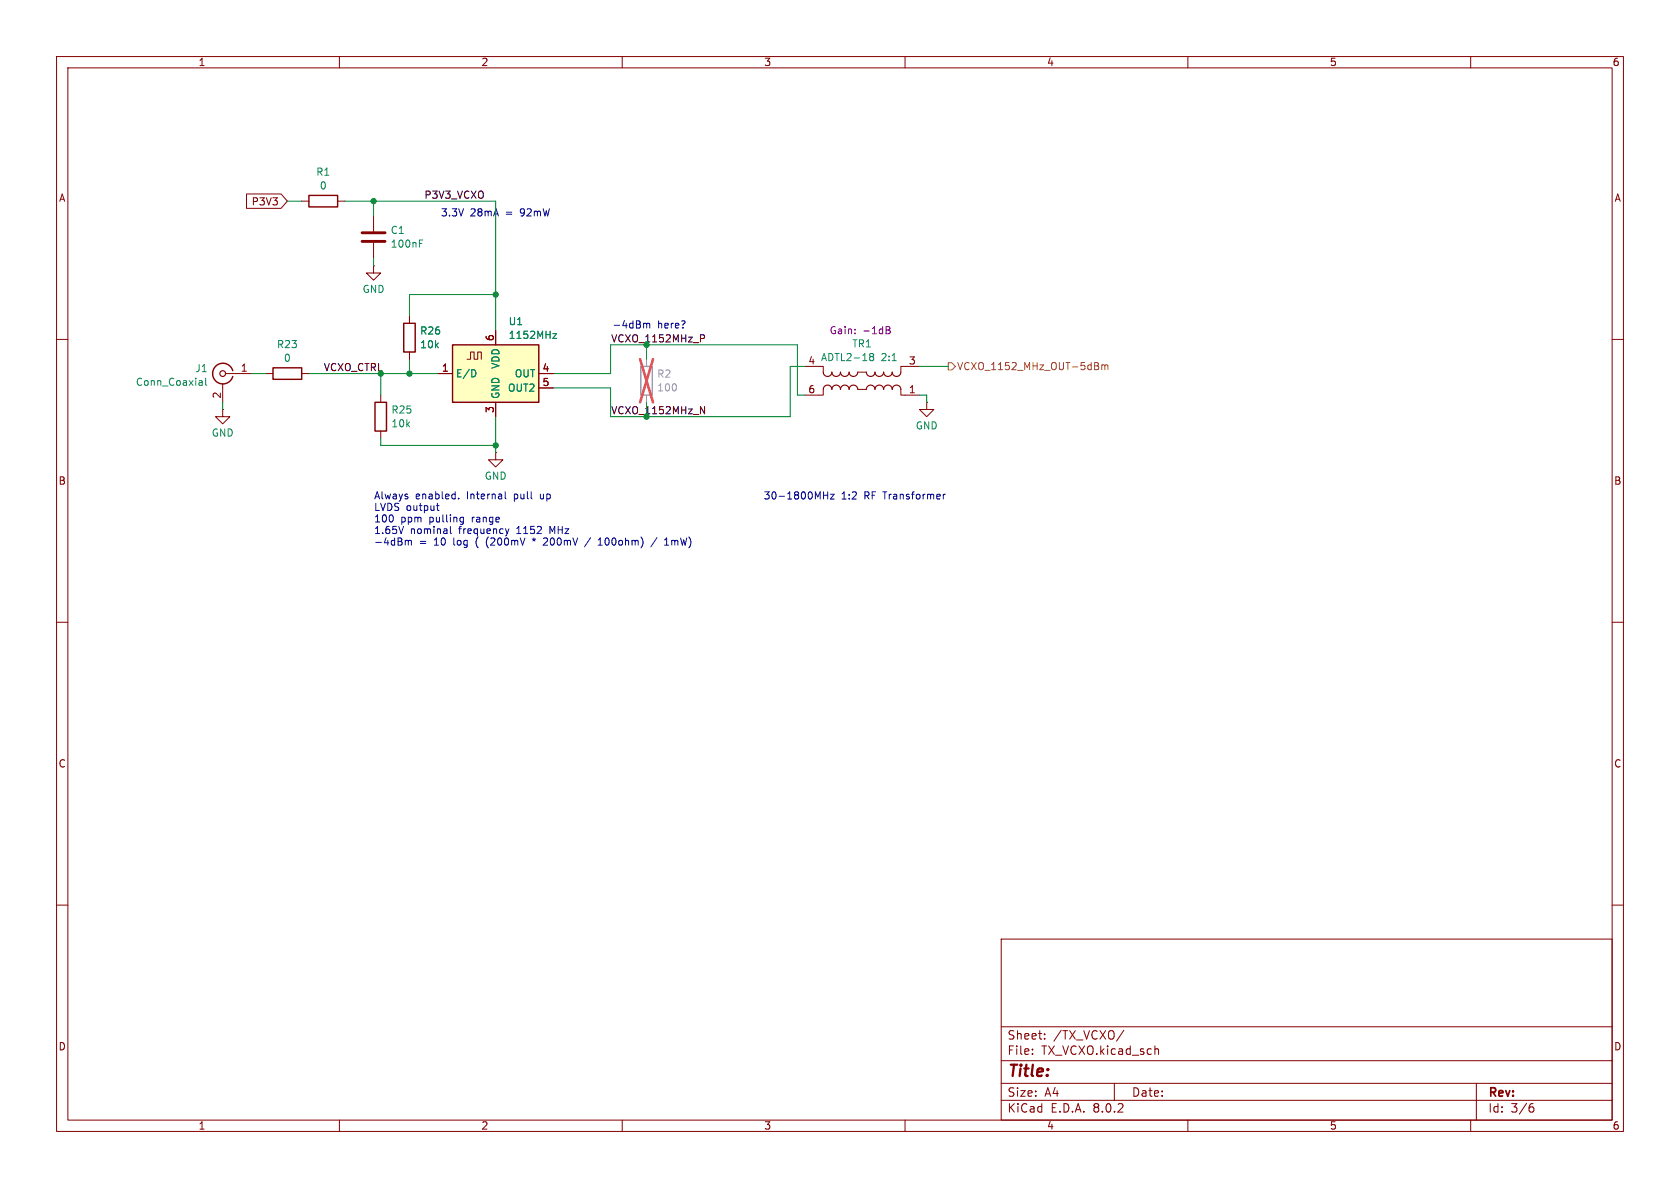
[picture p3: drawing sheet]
<svg xmlns="http://www.w3.org/2000/svg" width="297mm" height="210mm" viewBox="0 0 297 210" stroke-linecap="round" stroke-linejoin="round" font-family="sans-serif">
<g fill="none" stroke="#840000" stroke-width=".18">
<path d="M10 10h277v190h-277zM12 12h273v186h-273zM60 10v2M110 10v2M160 10v2M210 10v2M260 10v2M10 60h2M285 60h2M10 110h2M285 110h2M10 160h2"/>
<path d="M285 160h2M177 166h108v32h-108zM60 198v2M110 198v2M160 198v2M177 194.5h108M177 191.5h108M177 187.5h108M177 181.5h108M182.5 186.3v.1M182.5 185.5v.1M184.7 183.6v.1"/>
<path d="M184.7 182.8v.1M197 191.5v3M198.7 182.1l-1.3 2M204.2 185.5h.5l.1 .9M210 198v2M260 198v2M261 191.5v6.5M270.6 195.7h.3l.3 .3-.1 .5-.5 .1M271 195.1l-.4 .1"/>
</g>
<path d="M80 61h15.2v10.1h-15.2z" fill="#ffffc2"/>
<path d="M54.6 34.5h5.1v2.1h-5.1zM71.4 57.2h2v5h-2zM41.1 65.5a1.81 1.81 0 0 0-2.7-.9 1.81 1.81 0 0 0 0 2.9 1.81 1.81 0 0 0 2.7-1M48.3 65h5v2.1h-5zM66.3 71.1h2v5.1h-2zM80 61h15.2v10.1h-15.2z" fill="none" stroke="#840000" stroke-width=".25"/>
<g fill="none" stroke="#840000" stroke-width=".18">
<path d="M43.6 34.3h6.1l1.1 1.3-1.1 1.2h-6.1zM53.3 35.6h1.3M59.7 35.6h1.3M66 38.1v2.8M66 47v1.3h1.3l-1.3 1.2-1.2-1.2h1.2M66 47h.1M66 42.9v2.8M72.4 55.9v1.3M87.6 58.4v2.6M39.4 72.4v1.3h1.2l-1.2 1.2-1.3-1.2h1.3M39.4 72.4h.1M39.4 67.8v3.3"/>
<path d="M39.9 66h4.5M47 66h1.3M53.3 66h1.3M67.3 69.9v1.2M67.3 76.2v1.3M72.4 62.2v1.3M77.5 66h2.5M82.5 63.5h.7v-1.3h.6v1.3h.7v-1.3h.6v1.3M87.6 71.1v2.6M95.2 66h2.6M95.2 68.6h2.6M142.2 64.8h3.3v1"/>
<path d="M145.5 68.8v1.1h-3.3M151.6 65.8h1.6M151.6 68.8h1.6M159.3 68.8v1.1h3.3M162.6 64.8h-3.3v1M163.8 71.1v1.3h1.3l-1.3 1.3-1.2-1.3h1.2M163.8 71.1h.1M87.6 80v1.3h1.3l-1.3 1.3-1.2-1.3h1.2M87.6 80h.1"/>
</g>
<path d="M74.2 43h.4M74.2 42.4h.6M97.7 59h.7l-.7 .8h.7M35.3 67.3h.3l.2 .2v.6M35.8 68.1h-.5M35.8 67.6h-.5M36.4 66.9v1l.1 .2M83.9 65.4l.2 .5-.2 .7M154 63l-.3-.2 .3-.3h.2l.3 .2-.3 .3M154 63l-.3 .3 .1 .3 .2 .2 .3-.1 .2-.2v-.2l-.3-.3M154 63h.2" fill="none" stroke="#008484" stroke-width=".18"/>
<path d="M64 42.7h4.1M64 41.1h4.1" fill="none" stroke="#840000" stroke-width=".51"/>
<path d="M113.3 64.8h2v5.1h-2z" fill="none" stroke="#a1a1a1" stroke-width=".25"/>
<path d="M114.3 63.5v1.3M114.3 69.9v1.2" fill="none" stroke="#a1a1a1" stroke-width=".18"/>
<path d="M113.2 63.5l2.2 7.6M115.4 63.5l-2.2 7.6" fill="none" stroke="#e65255" stroke-width=".46"/>
<g fill="none" stroke="#840000" stroke-width=".2">
<path d="M145.5 68.8a.76 .76 0 0 1 .8-.7 .76 .76 0 0 1 .8 .7 .76 .76 0 0 1 .7-.7 .76 .76 0 0 1 .8 .7 .76 .76 0 0 1 .8-.7 .76 .76 0 0 1 .7 .7 .76 .76 0 0 1 .8-.7 .76 .76 0 0 1 .7 .7M145.5 65.8a.76 .76 0 0 0 .8 .7 .76 .76 0 0 0 .8-.7 .76 .76 0 0 0 .7 .7 .76 .76 0 0 0 .8-.7 .76 .76 0 0 0 .8 .7 .76 .76 0 0 0 .7-.7 .76 .76 0 0 0 .8 .7 .76 .76 0 0 0 .7-.7M153.2 68.8a.76 .76 0 0 1 .7-.7 .76 .76 0 0 1 .8 .7 .76 .76 0 0 1 .7-.7 .76 .76 0 0 1 .8 .7 .76 .76 0 0 1 .8-.7 .76 .76 0 0 1 .7 .7 .76 .76 0 0 1 .8-.7 .76 .76 0 0 1 .8 .7M153.2 65.8a.76 .76 0 0 0 .7 .7 .76 .76 0 0 0 .8-.7 .76 .76 0 0 0 .7 .7 .76 .76 0 0 0 .8-.7 .76 .76 0 0 0 .8 .7 .76 .76 0 0 0 .7-.7 .76 .76 0 0 0 .8 .7 .76 .76 0 0 0 .8-.7"/>
<circle cx="39.4" cy="66" r=".51"/>
</g>
<path d="M156.7 57.7l.6 .2v.2l-.2 .2M156.7 58.3h.4M157.1 58.3l.3 .3-.1 .3-.6 .1" fill="none" stroke="#840084" stroke-width=".18"/>
<path d="M167.6 64.1h.7l.6 .7-.6 .6h-.7zM193.9 64.7l.3 .2v.3l-.2 .1M194.1 64.1l.1 .2-.1 .3M194.8 64.6l.3-.1 .2 .2M194.8 64.5v.8M195.3 64.7l.2-.2 .3 .1 .1 .7M195.3 64.7v.6" fill="none" stroke="#848400" stroke-width=".18"/>
<path d="M123.8 59.2h.5l.3 .2-.2 .4h-.6M123.8 71.9l.8 1.2v-1.2" fill="none" stroke="#000" stroke-width=".18"/>
<g fill="none" stroke="#0000c2" stroke-width=".18">
<path d="M113.8 57.2l.3-.1 .2 .2M114.3 57.3l.2-.2 .3 .1 .1 .8M114.3 57.3v.7M71.3 93.1l-.4 1.2M71.7 95.6l.3-.1 .2 .2M72.2 95.7l.2-.2 .3 .1v.8M72.2 95.7v.7M77.1 89.4h.5M77.3 89v1.1l.3 .1M79.6 93.1v1l.2 .2M81.1 88.1v.1M81.6 91.4l.3 .1"/>
<path d="M81.9 91.4v1.1l-.2 .2M81.9 92.2l-.3 .1M86 95.5v.5l.1 .5M89.3 86.9v1.1l.2 .2M89.4 93.5l.3 .8M89.7 94.3l-.2 .3M90 93.5l-.3 .8M94.1 95.3l.3 .1M94.4 95.1v.3M94.4 95.4l-.2 .2M94.4 95.4l.2 .2M94.7 95.3l-.3 .1"/>
<path d="M96.7 95.2l-.4-.1-.2 .1M96.7 95.6l-.7 .8h.8M104.4 95l-1.1 1.7M105.8 96.4h.7M105.8 95.5l.3-.4v1.3M116.2 95l-1.1 1.7M117.5 96.4h.7M118.8 95.5v.9M119.1 95.5l-.3 .1M145.6 87.5h.7M146.3 86.9v1.3M146.8 87.4h.7l-.7 .8h.7"/>
<path d="M166.8 87.4v.8M167.1 87.4l-.3 .2"/>
</g>
<g fill="none" stroke="#008400" stroke-width=".18">
<path d="M50.8 35.6h2.5M61 35.6h26.6v22.8M66 35.6v2.5M66 45.7v1.3M87.6 52.1h-15.2v3.8M39.4 71.1v1.3M44.4 66h2.6M54.6 66h22.9M67.3 66v3.9M67.3 77.5v1.2h20.3M72.4 63.5v2.5M87.6 73.7v6.3"/>
<path d="M97.8 66h10.1v-5h33.1v8.9h1.2M114.3 61v2.5M114.3 71.1v2.6M142.2 64.8h-2.5v8.9h-31.8v-5.1h-10.1M162.6 69.9h1.2v1.2M162.6 64.8h5"/>
</g>
<g fill="#008400" stroke="#008400" stroke-width=".18">
<circle cx="87.6" cy="78.7" r=".46"/>
<circle cx="87.6" cy="52.1" r=".46"/>
<circle cx="72.4" cy="66" r=".46"/>
<circle cx="66" cy="35.6" r=".46"/>
</g>
<text font-size="2.8" fill="#840000" x="178" y="190.9">Title:</text>
<g font-size="2.1" fill="#840000">
<text x="178" y="184">Sheet:</text>
<text x="186.2" y="184">/TX_VCXO/</text>
<text x="178" y="186.7">File:</text>
<text x="184.1" y="186.7">TX_VCXO.kicad_sch</text>
<text x="178" y="196.9">KiCad</text>
<text x="178" y="194.1">Size:</text>
<text x="184.7" y="194.1">A4</text>
<text x="185.7" y="196.9">E.D.A.</text>
<text x="193.3" y="196.9">8.0.2</text>
<text x="200" y="194.1">Date:</text>
<text x="263" y="194.3">Rev:</text>
<text x="263" y="196.9">Id:</text>
<text x="267.1" y="196.9">3/6</text>
</g>
<g font-size="1.8" fill="#840000">
<text x="35" y="11.9">1</text>
<text x="85" y="11.9">2</text>
<text x="135" y="11.9">3</text>
<text x="185" y="11.9">4</text>
<text x="235" y="11.9">5</text>
<text x="285" y="11.9">6</text>
<text x="10.3" y="35.9">A</text>
<text x="285.3" y="35.9">A</text>
<text x="44.4" y="36.5">P3V3</text>
<text x="42.5" y="65.8">1</text>
<text x="78" y="65.8">1</text>
<text x="87.4" y="60.4" transform="rotate(-90 87.4 60.4)">6</text>
<text x="95.8" y="65.8">4</text>
<text x="142.8" y="64.5">4</text>
<text x="160.6" y="64.5">3</text>
<text x="39.1" y="70.6" transform="rotate(-90 39.1 70.6)">2</text>
<text x="95.8" y="68.3">5</text>
<text x="142.8" y="69.6">6</text>
<text x="160.6" y="69.6">1</text>
<text x="87.4" y="73.1" transform="rotate(-90 87.4 73.1)">3</text>
<text x="10.3" y="85.9">B</text>
<text x="285.3" y="85.9">B</text>
<text x="10.3" y="135.9">C</text>
<text x="285.3" y="135.9">C</text>
<text x="10.3" y="185.9">D</text>
<text x="285.3" y="185.9">D</text>
<text x="35" y="199.9">1</text>
<text x="85" y="199.9">2</text>
<text x="135" y="199.9">3</text>
<text x="185" y="199.9">4</text>
<text x="235" y="199.9">5</text>
<text x="285" y="199.9">6</text>
</g>
<g font-size="1.8" fill="#008484">
<text x="55.8" y="31.3">R1</text>
<text x="56.4" y="33.7">0</text>
<text x="69" y="41.6">C1</text>
<text x="69" y="44">100nF</text>
<text x="64" y="52">GND</text>
<text x="74.2" y="59.3">R26</text>
<text x="89.8" y="57.7">U1</text>
<text x="34.4" y="66">J1</text>
<text x="48.9" y="61.7">R23</text>
<text x="50.1" y="64.2">0</text>
<text x="74.2" y="61.8">10k</text>
<text x="88.5" y="65.3" transform="rotate(-90 88.5 65.3)">VDD</text>
<text x="89.8" y="60.1">1152MHz</text>
<text x="145" y="64">ADTL2-18</text>
<text x="150.6" y="61.6">TR1</text>
<text x="155.8" y="64">2:1</text>
<text x="23.9" y="68.4">Conn_Coaxial</text>
<text x="80.5" y="66.9">E/D</text>
<text x="88.5" y="70.6" transform="rotate(-90 88.5 70.6)">GND</text>
<text x="89.7" y="69.4">OUT2</text>
<text x="90.9" y="66.9">OUT</text>
<text x="37.3" y="77.4">GND</text>
<text x="69.1" y="75.7">10k</text>
<text x="69.1" y="73.3">R25</text>
<text x="161.8" y="76.1">GND</text>
<text x="85.6" y="85">GND</text>
</g>
<text font-size="1.8" x="74.9" y="35.2">P3V3_VCXO</text>
<g font-size="1.8" fill="#0000c2">
<text x="77.9" y="38.5">3.3V</text>
<text x="83.1" y="38.5">28mA</text>
<text x="89.5" y="38.5">=</text>
<text x="92.3" y="38.5">92mW</text>
<text x="108.2" y="58.3">-4dBm</text>
<text x="116.2" y="58.3">here?</text>
<text x="66" y="88.5">Always</text>
<text x="73.4" y="88.5">enabled.</text>
<text x="82.7" y="88.5">Internal</text>
<text x="91.1" y="88.5">pull</text>
<text x="95.9" y="88.5">up</text>
<text x="134.9" y="88.5">30-1800MHz</text>
<text x="148.7" y="88.5">1:2</text>
<text x="152.9" y="88.5">RF Transformer</text>
<text x="66" y="90.5">LVDS output</text>
<text x="66" y="92.6">100</text>
<text x="66" y="94.6">1.65V</text>
<text x="70.8" y="92.6">ppm</text>
<text x="72.5" y="94.6">nominal</text>
<text x="76" y="92.6">pulling</text>
<text x="81.3" y="94.6">frequency</text>
<text x="83.7" y="92.6">range</text>
<text x="91.6" y="94.6">1152</text>
<text x="97.6" y="94.6">MHz</text>
<text x="66" y="96.7">-4dBm</text>
<text x="74.1" y="96.7">=</text>
<text x="76.8" y="96.7">10</text>
<text x="80.4" y="96.7">log</text>
<text x="84.6" y="96.7">(</text>
<text x="86.6" y="96.7">(200mV</text>
<text x="97.2" y="96.7">200mV</text>
<text x="107.2" y="96.7">100ohm)</text>
<text x="116.9" y="96.7">/</text>
<text x="119.4" y="96.7">1mW)</text>
</g>
<g font-size="1.8" fill="#840084">
<text x="146.6" y="59.3">Gain:</text>
<text x="152.5" y="59.3">-1dB</text>
</g>
<g font-size="1.8" fill="#008400">
<text x="57.1" y="65.7">VCXO_CTRL</text>
<text x="107.9" y="60.6">VCXO_1152MHz_P</text>
<text x="107.9" y="73.3">VCXO_1152MHz_N</text>
</g>
<text font-size="1.8" fill="#848400" x="169.1" y="65.6">VCXO_1152_MHz_OUT-5dBm</text>
<g font-size="1.8" fill="#a1a1a1">
<text x="116.1" y="67">R2</text>
<text x="116.1" y="69.4">100</text>
</g>
</svg>
